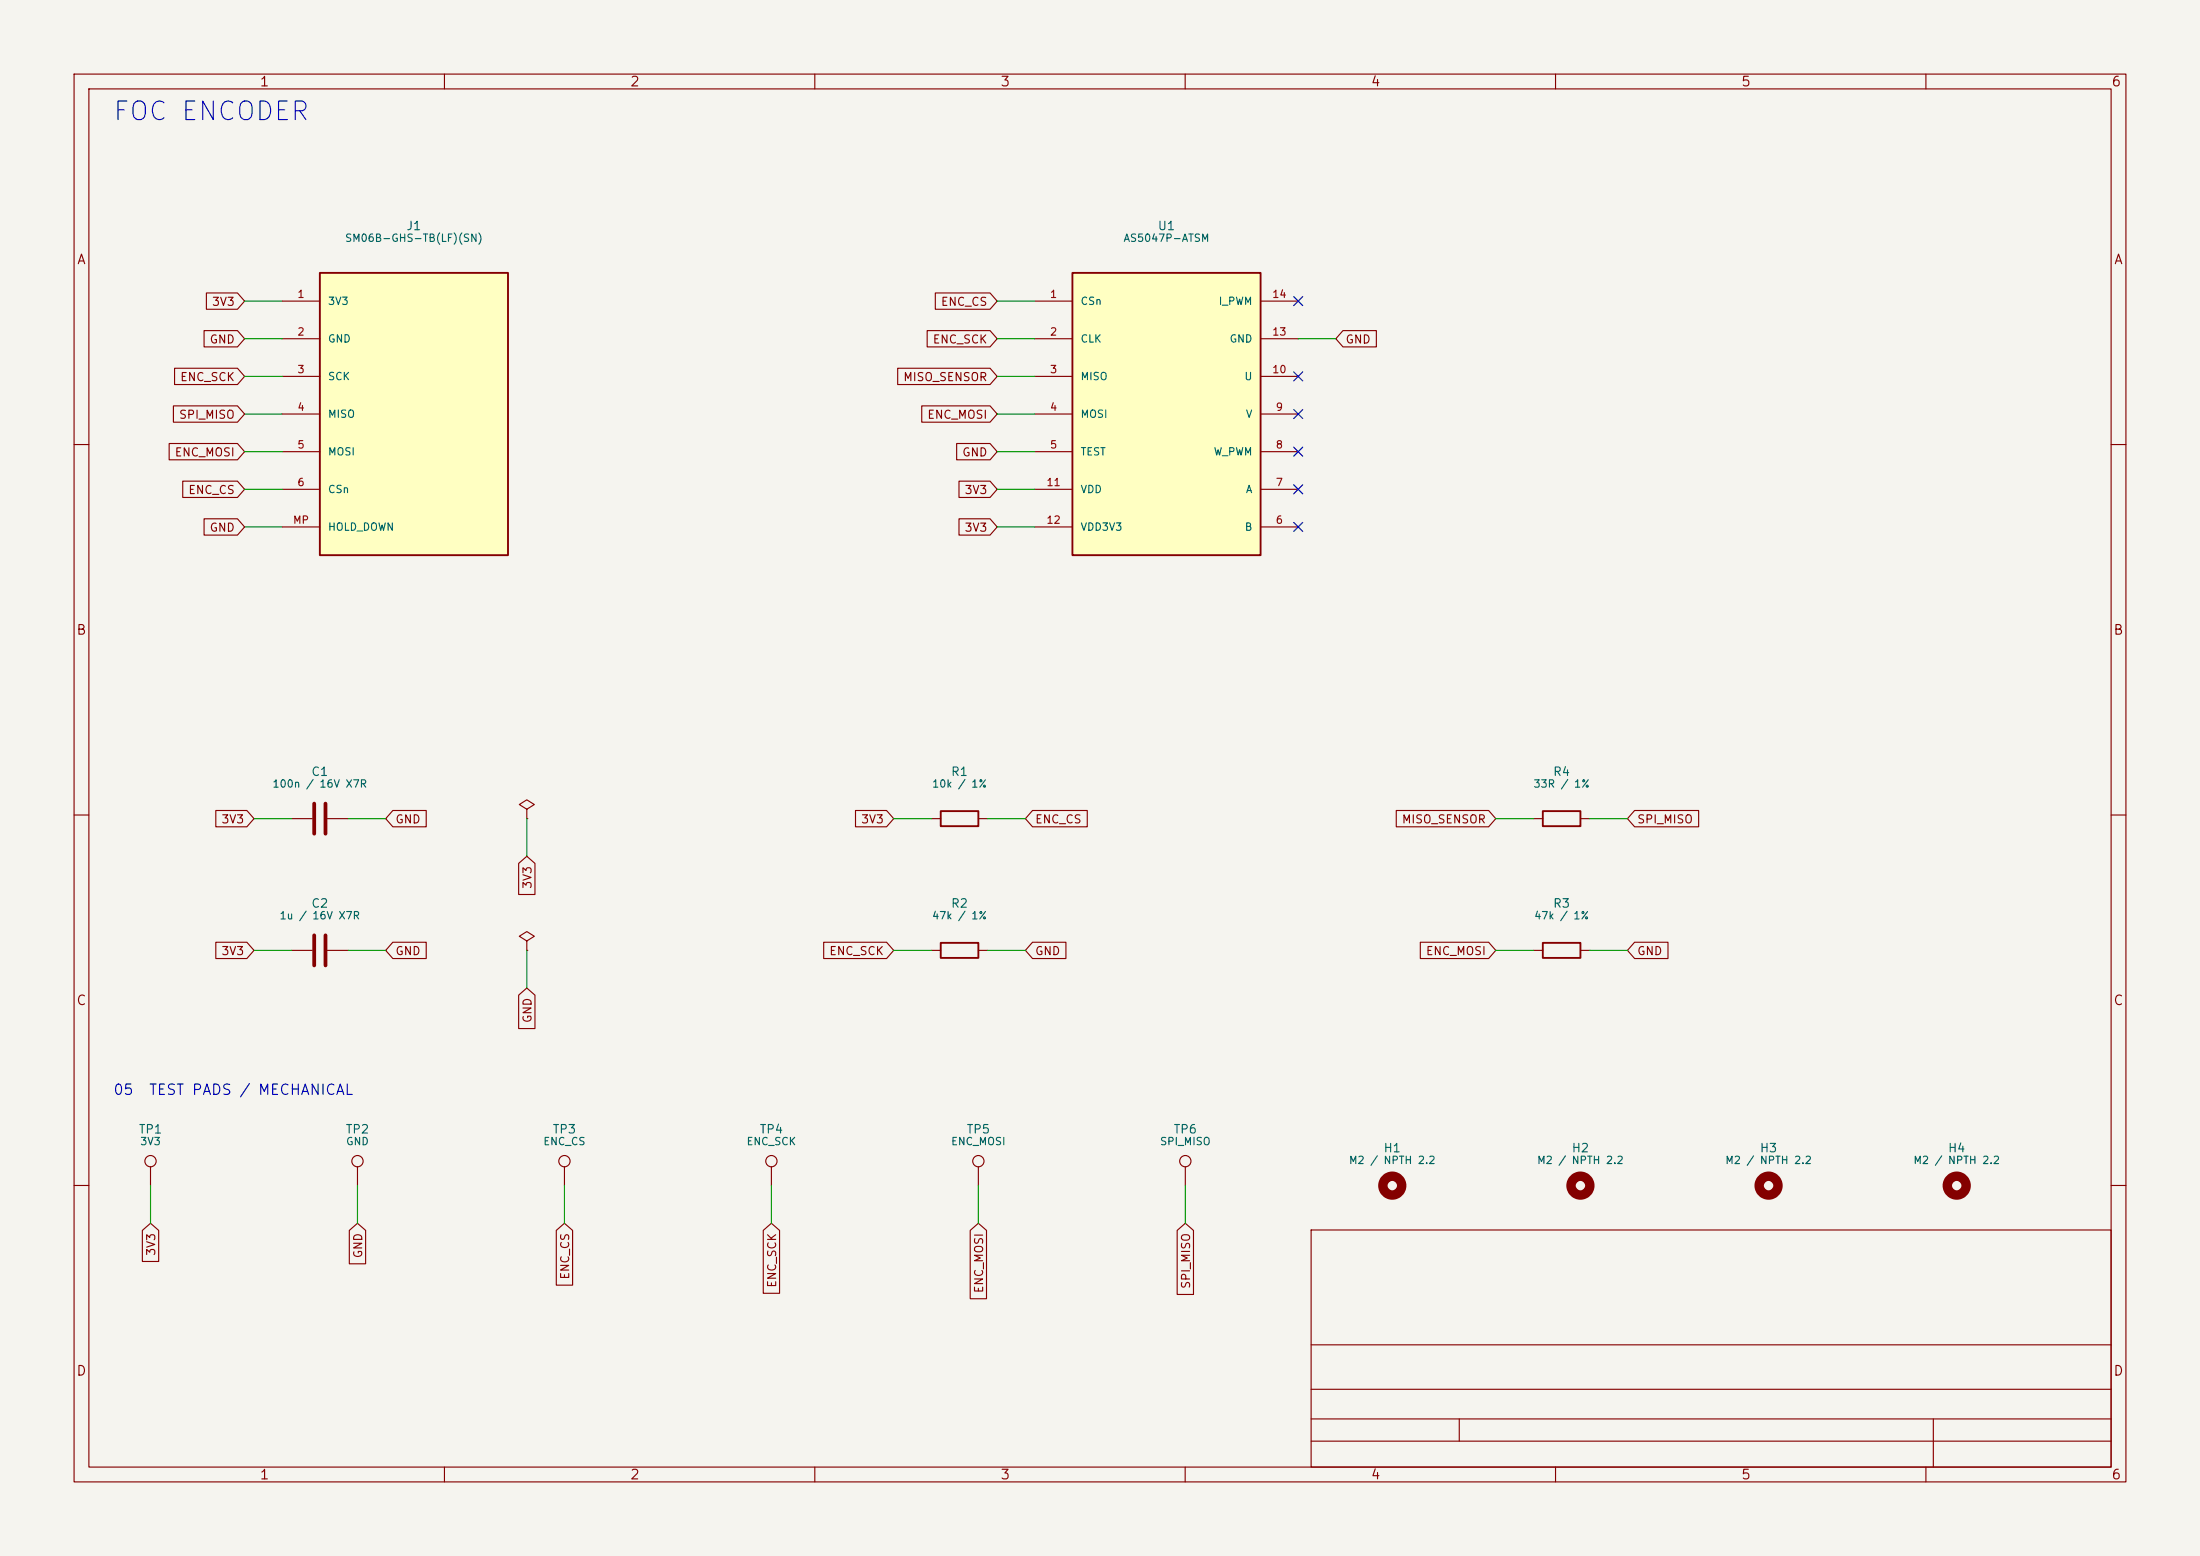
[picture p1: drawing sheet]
(kicad_sch
 (version 20260306)
 (generator "eeschema")
 (generator_version "10.0")
 (paper "A4")
 (title_block)
 (lib_symbols
  (symbol "FocEnc:AS5047P"
   (pin_names
    (offset 1.016)) (exclude_from_sim no) (in_bom yes) (on_board yes)
   (in_pos_files yes)
   (duplicate_pin_numbers_are_jumpers no)
   (property "Reference" "U" (at 0 0 0) (show_name no) (do_not_autoplace no) (effects (font (size 1 1))))
   (property "Value" "AS5047P" (at 0 0 0) (show_name no) (do_not_autoplace no) (effects (font (size 1 1))))
   (property "Footprint" "Package_SO:TSSOP-14_4.4x5mm_P0.65mm" (at 0 0 0) (show_name no) (do_not_autoplace no) (hide yes) (effects (font (size 1 1))))
   (property "Datasheet" "https://www.mouser.com/datasheet/2/588/AS5047P_DS000324_3_00-1843440.pdf" (at 0 0 0) (show_name no) (do_not_autoplace no) (hide yes) (effects (font (size 1 1))))
   (property "Description" "" (at 0 0 0) (show_name no) (do_not_autoplace no) (hide yes) (effects (font (size 1.27 1.27))))
   (symbol "AS5047P_0_1"
    (rectangle (start -12.7 16.51) (end 12.7 -21.59) (stroke (width 0.254) (type default)) (fill (type background))))
   (symbol "AS5047P_1_1"
    (pin input line (at -17.78 12.7 0) (length 5.08) (name "CSn" (effects (font (size 1 1)))) (number "1" (effects (font (size 1 1)))))
    (pin input line (at -17.78 7.62 0) (length 5.08) (name "CLK" (effects (font (size 1 1)))) (number "2" (effects (font (size 1 1)))))
    (pin tri_state line (at -17.78 2.54 0) (length 5.08) (name "MISO" (effects (font (size 1 1)))) (number "3" (effects (font (size 1 1)))))
    (pin input line (at -17.78 -2.54 0) (length 5.08) (name "MOSI" (effects (font (size 1 1)))) (number "4" (effects (font (size 1 1)))))
    (pin passive line (at -17.78 -7.62 0) (length 5.08) (name "TEST" (effects (font (size 1 1)))) (number "5" (effects (font (size 1 1)))))
    (pin output line (at 17.78 -17.78 180) (length 5.08) (name "B" (effects (font (size 1 1)))) (number "6" (effects (font (size 1 1)))))
    (pin output line (at 17.78 -12.7 180) (length 5.08) (name "A" (effects (font (size 1 1)))) (number "7" (effects (font (size 1 1)))))
    (pin output line (at 17.78 -7.62 180) (length 5.08) (name "W_PWM" (effects (font (size 1 1)))) (number "8" (effects (font (size 1 1)))))
    (pin output line (at 17.78 -2.54 180) (length 5.08) (name "V" (effects (font (size 1 1)))) (number "9" (effects (font (size 1 1)))))
    (pin output line (at 17.78 2.54 180) (length 5.08) (name "U" (effects (font (size 1 1)))) (number "10" (effects (font (size 1 1)))))
    (pin power_in line (at -17.78 -12.7 0) (length 5.08) (name "VDD" (effects (font (size 1 1)))) (number "11" (effects (font (size 1 1)))))
    (pin power_in line (at -17.78 -17.78 0) (length 5.08) (name "VDD3V3" (effects (font (size 1 1)))) (number "12" (effects (font (size 1 1)))))
    (pin power_in line (at 17.78 7.62 180) (length 5.08) (name "GND" (effects (font (size 1 1)))) (number "13" (effects (font (size 1 1)))))
    (pin output line (at 17.78 12.7 180) (length 5.08) (name "I_PWM" (effects (font (size 1 1)))) (number "14" (effects (font (size 1 1))))))
   (embedded_fonts no))
  (symbol "FocEnc:C"
   (pin_numbers (hide yes))
   (pin_names
    (offset 0.254)) (exclude_from_sim no) (in_bom yes) (on_board yes)
   (in_pos_files yes)
   (duplicate_pin_numbers_are_jumpers no)
   (property "Reference" "C" (at 0.635 2.54 0) (show_name no) (do_not_autoplace no) (effects (font (size 1.27 1.27)) (justify left)))
   (property "Value" "C" (at 0.635 -2.54 0) (show_name no) (do_not_autoplace no) (effects (font (size 1.27 1.27)) (justify left)))
   (property "Footprint" "" (at 0.9652 -3.81 0) (show_name no) (do_not_autoplace no) (hide yes) (effects (font (size 1.27 1.27))))
   (property "Datasheet" "" (at 0 0 0) (show_name no) (do_not_autoplace no) (hide yes) (effects (font (size 1.27 1.27))))
   (property "Description" "Unpolarized capacitor" (at 0 0 0) (show_name no) (do_not_autoplace no) (hide yes) (effects (font (size 1.27 1.27))))
   (symbol "C_0_1"
    (polyline (pts (xy -2.032 0.762) (xy 2.032 0.762)) (stroke (width 0.508) (type default)) (fill (type none)))
    (polyline (pts (xy -2.032 -0.762) (xy 2.032 -0.762)) (stroke (width 0.508) (type default)) (fill (type none))))
   (symbol "C_1_1"
    (pin passive line (at 0 3.81 270) (length 2.794) (name "" (effects (font (size 1.27 1.27)))) (number "1" (effects (font (size 1.27 1.27)))))
    (pin passive line (at 0 -3.81 90) (length 2.794) (name "" (effects (font (size 1.27 1.27)))) (number "2" (effects (font (size 1.27 1.27))))))
   (embedded_fonts no))
  (symbol "FocEnc:JST_GH_06"
   (pin_names
    (offset 1.016)) (exclude_from_sim no) (in_bom yes) (on_board yes)
   (in_pos_files yes)
   (duplicate_pin_numbers_are_jumpers no)
   (property "Reference" "J" (at 0 0 0) (show_name no) (do_not_autoplace no) (effects (font (size 1 1))))
   (property "Value" "JST_GH_06" (at 0 0 0) (show_name no) (do_not_autoplace no) (effects (font (size 1 1))))
   (property "Footprint" "Connector_JST:JST_GH_SM06B-GHS-TB_1x06-1MP_P1.25mm_Horizontal" (at 0 0 0) (show_name no) (do_not_autoplace no) (hide yes) (effects (font (size 1 1))))
   (property "Datasheet" "https://www.jst-mfg.com/product/pdf/eng/eGH.pdf" (at 0 0 0) (show_name no) (do_not_autoplace no) (hide yes) (effects (font (size 1 1))))
   (property "Description" "" (at 0 0 0) (show_name no) (do_not_autoplace no) (hide yes) (effects (font (size 1.27 1.27))))
   (symbol "JST_GH_06_0_1"
    (rectangle (start -12.7 16.51) (end 12.7 -21.59) (stroke (width 0.254) (type default)) (fill (type background))))
   (symbol "JST_GH_06_1_1"
    (pin passive line (at -17.78 12.7 0) (length 5.08) (name "3V3" (effects (font (size 1 1)))) (number "1" (effects (font (size 1 1)))))
    (pin passive line (at -17.78 7.62 0) (length 5.08) (name "GND" (effects (font (size 1 1)))) (number "2" (effects (font (size 1 1)))))
    (pin passive line (at -17.78 2.54 0) (length 5.08) (name "SCK" (effects (font (size 1 1)))) (number "3" (effects (font (size 1 1)))))
    (pin passive line (at -17.78 -2.54 0) (length 5.08) (name "MISO" (effects (font (size 1 1)))) (number "4" (effects (font (size 1 1)))))
    (pin passive line (at -17.78 -7.62 0) (length 5.08) (name "MOSI" (effects (font (size 1 1)))) (number "5" (effects (font (size 1 1)))))
    (pin passive line (at -17.78 -12.7 0) (length 5.08) (name "CSn" (effects (font (size 1 1)))) (number "6" (effects (font (size 1 1)))))
    (pin passive line (at -17.78 -17.78 0) (length 5.08) (name "HOLD_DOWN" (effects (font (size 1 1)))) (number "MP" (effects (font (size 1 1))))))
   (embedded_fonts no))
  (symbol "FocEnc:MountingHole"
   (pin_names
    (offset 1.016)) (exclude_from_sim no) (in_bom no) (on_board yes)
   (in_pos_files yes)
   (duplicate_pin_numbers_are_jumpers no)
   (property "Reference" "H" (at 0 5.08 0) (show_name no) (do_not_autoplace no) (effects (font (size 1.27 1.27))))
   (property "Value" "MountingHole" (at 0 3.175 0) (show_name no) (do_not_autoplace no) (effects (font (size 1.27 1.27))))
   (property "Footprint" "" (at 0 0 0) (show_name no) (do_not_autoplace no) (hide yes) (effects (font (size 1.27 1.27))))
   (property "Datasheet" "" (at 0 0 0) (show_name no) (do_not_autoplace no) (hide yes) (effects (font (size 1.27 1.27))))
   (property "Description" "Mounting Hole without connection" (at 0 0 0) (show_name no) (do_not_autoplace no) (hide yes) (effects (font (size 1.27 1.27))))
   (symbol "MountingHole_0_1"
    (circle (center 0 0) (radius 1.27) (stroke (width 1.27) (type default)) (fill (type none))))
   (embedded_fonts no))
  (symbol "FocEnc:PWR_FLAG"
   (power global)
   (pin_numbers (hide yes))
   (pin_names
    (offset 0) (hide yes)) (exclude_from_sim no) (in_bom yes) (on_board yes)
   (in_pos_files yes)
   (duplicate_pin_numbers_are_jumpers no)
   (property "Reference" "#FLG" (at 0 1.905 0) (show_name no) (do_not_autoplace no) (hide yes) (effects (font (size 1.27 1.27))))
   (property "Value" "PWR_FLAG" (at 0 3.81 0) (show_name no) (do_not_autoplace no) (effects (font (size 1.27 1.27))))
   (property "Footprint" "" (at 0 0 0) (show_name no) (do_not_autoplace no) (hide yes) (effects (font (size 1.27 1.27))))
   (property "Datasheet" "" (at 0 0 0) (show_name no) (do_not_autoplace no) (hide yes) (effects (font (size 1.27 1.27))))
   (property "Description" "Special symbol for telling ERC where power comes from" (at 0 0 0) (show_name no) (do_not_autoplace no) (hide yes) (effects (font (size 1.27 1.27))))
   (symbol "PWR_FLAG_0_0"
    (pin power_out line (at 0 0 90) (length 0) (name "" (effects (font (size 1.27 1.27)))) (number "1" (effects (font (size 1.27 1.27))))))
   (symbol "PWR_FLAG_0_1"
    (polyline (pts (xy 0 0) (xy 0 1.27) (xy -1.016 1.905) (xy 0 2.54) (xy 1.016 1.905) (xy 0 1.27)) (stroke (width 0) (type default)) (fill (type none))))
   (embedded_fonts no))
  (symbol "FocEnc:R"
   (pin_numbers (hide yes))
   (pin_names
    (offset 0)) (exclude_from_sim no) (in_bom yes) (on_board yes)
   (in_pos_files yes)
   (duplicate_pin_numbers_are_jumpers no)
   (property "Reference" "R" (at 2.032 0 90) (show_name no) (do_not_autoplace no) (effects (font (size 1.27 1.27))))
   (property "Value" "R" (at 0 0 90) (show_name no) (do_not_autoplace no) (effects (font (size 1.27 1.27))))
   (property "Footprint" "" (at -1.778 0 90) (show_name no) (do_not_autoplace no) (hide yes) (effects (font (size 1.27 1.27))))
   (property "Datasheet" "" (at 0 0 0) (show_name no) (do_not_autoplace no) (hide yes) (effects (font (size 1.27 1.27))))
   (property "Description" "Resistor" (at 0 0 0) (show_name no) (do_not_autoplace no) (hide yes) (effects (font (size 1.27 1.27))))
   (symbol "R_0_1"
    (rectangle (start -1.016 -2.54) (end 1.016 2.54) (stroke (width 0.254) (type default)) (fill (type none))))
   (symbol "R_1_1"
    (pin passive line (at 0 3.81 270) (length 1.27) (name "" (effects (font (size 1.27 1.27)))) (number "1" (effects (font (size 1.27 1.27)))))
    (pin passive line (at 0 -3.81 90) (length 1.27) (name "" (effects (font (size 1.27 1.27)))) (number "2" (effects (font (size 1.27 1.27))))))
   (embedded_fonts no))
  (symbol "FocEnc:TestPoint"
   (pin_numbers (hide yes))
   (pin_names
    (offset 0.762) (hide yes)) (exclude_from_sim no) (in_bom yes) (on_board yes)
   (in_pos_files yes)
   (duplicate_pin_numbers_are_jumpers no)
   (property "Reference" "TP" (at 0 6.858 0) (show_name no) (do_not_autoplace no) (effects (font (size 1.27 1.27))))
   (property "Value" "TestPoint" (at 0 5.08 0) (show_name no) (do_not_autoplace no) (effects (font (size 1.27 1.27))))
   (property "Footprint" "" (at 5.08 0 0) (show_name no) (do_not_autoplace no) (hide yes) (effects (font (size 1.27 1.27))))
   (property "Datasheet" "" (at 5.08 0 0) (show_name no) (do_not_autoplace no) (hide yes) (effects (font (size 1.27 1.27))))
   (property "Description" "test point" (at 0 0 0) (show_name no) (do_not_autoplace no) (hide yes) (effects (font (size 1.27 1.27))))
   (symbol "TestPoint_0_1"
    (circle (center 0 3.302) (radius 0.762) (stroke (width 0) (type default)) (fill (type none))))
   (symbol "TestPoint_1_1"
    (pin passive line (at 0 0 90) (length 2.54) (name "1" (effects (font (size 1.27 1.27)))) (number "1" (effects (font (size 1.27 1.27))))))
   (embedded_fonts no)))
 (text "05  TEST PADS / MECHANICAL"
  (exclude_from_sim no)
  (at 15.24 147.32 0)
  (effects (font (size 1.4 1.4)) (justify left)))
 (text "FOC ENCODER"
  (exclude_from_sim no)
  (at 15.24 15.24 0)
  (effects (font (size 2.5 2.5)) (justify left)))
 (no_connect
  (at 175.26 60.96))
 (no_connect
  (at 175.26 71.12))
 (no_connect
  (at 175.26 55.88))
 (no_connect
  (at 175.26 50.8))
 (no_connect
  (at 175.26 40.64))
 (no_connect
  (at 175.26 66.04))
 (wire
  (pts (xy 46.99 110.49) (xy 52.07 110.49))
  (stroke (width 0) (type default)))
 (wire
  (pts (xy 39.37 110.49) (xy 34.29 110.49))
  (stroke (width 0) (type default)))
 (wire
  (pts (xy 38.1 55.88) (xy 33.02 55.88))
  (stroke (width 0) (type default)))
 (wire
  (pts (xy 76.2 160.02) (xy 76.2 165.1))
  (stroke (width 0) (type default)))
 (wire
  (pts (xy 139.7 60.96) (xy 134.62 60.96))
  (stroke (width 0) (type default)))
 (wire
  (pts (xy 48.26 160.02) (xy 48.26 165.1))
  (stroke (width 0) (type default)))
 (wire
  (pts (xy 139.7 40.64) (xy 134.62 40.64))
  (stroke (width 0) (type default)))
 (wire
  (pts (xy 139.7 45.72) (xy 134.62 45.72))
  (stroke (width 0) (type default)))
 (wire
  (pts (xy 133.35 110.49) (xy 138.43 110.49))
  (stroke (width 0) (type default)))
 (wire
  (pts (xy 214.63 128.27) (xy 219.71 128.27))
  (stroke (width 0) (type default)))
 (wire
  (pts (xy 38.1 71.12) (xy 33.02 71.12))
  (stroke (width 0) (type default)))
 (wire
  (pts (xy 39.37 128.27) (xy 34.29 128.27))
  (stroke (width 0) (type default)))
 (wire
  (pts (xy 71.12 110.49) (xy 71.12 115.57))
  (stroke (width 0) (type default)))
 (wire
  (pts (xy 175.26 45.72) (xy 180.34 45.72))
  (stroke (width 0) (type default)))
 (wire
  (pts (xy 38.1 60.96) (xy 33.02 60.96))
  (stroke (width 0) (type default)))
 (wire
  (pts (xy 207.01 110.49) (xy 201.93 110.49))
  (stroke (width 0) (type default)))
 (wire
  (pts (xy 160.02 160.02) (xy 160.02 165.1))
  (stroke (width 0) (type default)))
 (wire
  (pts (xy 125.73 128.27) (xy 120.65 128.27))
  (stroke (width 0) (type default)))
 (wire
  (pts (xy 207.01 128.27) (xy 201.93 128.27))
  (stroke (width 0) (type default)))
 (wire
  (pts (xy 71.12 128.27) (xy 71.12 133.35))
  (stroke (width 0) (type default)))
 (wire
  (pts (xy 139.7 50.8) (xy 134.62 50.8))
  (stroke (width 0) (type default)))
 (wire
  (pts (xy 139.7 66.04) (xy 134.62 66.04))
  (stroke (width 0) (type default)))
 (wire
  (pts (xy 38.1 50.8) (xy 33.02 50.8))
  (stroke (width 0) (type default)))
 (wire
  (pts (xy 214.63 110.49) (xy 219.71 110.49))
  (stroke (width 0) (type default)))
 (wire
  (pts (xy 38.1 66.04) (xy 33.02 66.04))
  (stroke (width 0) (type default)))
 (wire
  (pts (xy 20.32 160.02) (xy 20.32 165.1))
  (stroke (width 0) (type default)))
 (wire
  (pts (xy 139.7 55.88) (xy 134.62 55.88))
  (stroke (width 0) (type default)))
 (wire
  (pts (xy 132.08 160.02) (xy 132.08 165.1))
  (stroke (width 0) (type default)))
 (wire
  (pts (xy 133.35 128.27) (xy 138.43 128.27))
  (stroke (width 0) (type default)))
 (wire
  (pts (xy 104.14 160.02) (xy 104.14 165.1))
  (stroke (width 0) (type default)))
 (wire
  (pts (xy 139.7 71.12) (xy 134.62 71.12))
  (stroke (width 0) (type default)))
 (wire
  (pts (xy 125.73 110.49) (xy 120.65 110.49))
  (stroke (width 0) (type default)))
 (wire
  (pts (xy 38.1 40.64) (xy 33.02 40.64))
  (stroke (width 0) (type default)))
 (wire
  (pts (xy 38.1 45.72) (xy 33.02 45.72))
  (stroke (width 0) (type default)))
 (wire
  (pts (xy 46.99 128.27) (xy 52.07 128.27))
  (stroke (width 0) (type default)))
 (global_label "GND"
  (shape input)
  (at 33.02 45.72 180)
  (effects (font (size 1.1 1.1)) (justify right))
  (property "Intersheetrefs" "${INTERSHEET_REFS}" (at 33.02 45.72 0) (hide yes) (show_name no) (do_not_autoplace no) (effects (font (size 1 1)))))
 (global_label "ENC_SCK"
  (shape input)
  (at 120.65 128.27 180)
  (effects (font (size 1.1 1.1)) (justify right))
  (property "Intersheetrefs" "${INTERSHEET_REFS}" (at 120.65 128.27 0) (hide yes) (show_name no) (do_not_autoplace no) (effects (font (size 1 1)))))
 (global_label "MISO_SENSOR"
  (shape input)
  (at 134.62 50.8 180)
  (effects (font (size 1.1 1.1)) (justify right))
  (property "Intersheetrefs" "${INTERSHEET_REFS}" (at 134.62 50.8 0) (hide yes) (show_name no) (do_not_autoplace no) (effects (font (size 1 1)))))
 (global_label "ENC_MOSI"
  (shape input)
  (at 134.62 55.88 180)
  (effects (font (size 1.1 1.1)) (justify right))
  (property "Intersheetrefs" "${INTERSHEET_REFS}" (at 134.62 55.88 0) (hide yes) (show_name no) (do_not_autoplace no) (effects (font (size 1 1)))))
 (global_label "GND"
  (shape input)
  (at 52.07 110.49 0)
  (effects (font (size 1.1 1.1)) (justify left))
  (property "Intersheetrefs" "${INTERSHEET_REFS}" (at 52.07 110.49 0) (hide yes) (show_name no) (do_not_autoplace no) (effects (font (size 1 1)))))
 (global_label "GND"
  (shape input)
  (at 138.43 128.27 0)
  (effects (font (size 1.1 1.1)) (justify left))
  (property "Intersheetrefs" "${INTERSHEET_REFS}" (at 138.43 128.27 0) (hide yes) (show_name no) (do_not_autoplace no) (effects (font (size 1 1)))))
 (global_label "ENC_MOSI"
  (shape input)
  (at 33.02 60.96 180)
  (effects (font (size 1.1 1.1)) (justify right))
  (property "Intersheetrefs" "${INTERSHEET_REFS}" (at 33.02 60.96 0) (hide yes) (show_name no) (do_not_autoplace no) (effects (font (size 1 1)))))
 (global_label "ENC_SCK"
  (shape input)
  (at 33.02 50.8 180)
  (effects (font (size 1.1 1.1)) (justify right))
  (property "Intersheetrefs" "${INTERSHEET_REFS}" (at 33.02 50.8 0) (hide yes) (show_name no) (do_not_autoplace no) (effects (font (size 1 1)))))
 (global_label "ENC_MOSI"
  (shape input)
  (at 132.08 165.1 270)
  (effects (font (size 1.1 1.1)) (justify right))
  (property "Intersheetrefs" "${INTERSHEET_REFS}" (at 132.08 165.1 0) (hide yes) (show_name no) (do_not_autoplace no) (effects (font (size 1 1)))))
 (global_label "ENC_CS"
  (shape input)
  (at 33.02 66.04 180)
  (effects (font (size 1.1 1.1)) (justify right))
  (property "Intersheetrefs" "${INTERSHEET_REFS}" (at 33.02 66.04 0) (hide yes) (show_name no) (do_not_autoplace no) (effects (font (size 1 1)))))
 (global_label "GND"
  (shape input)
  (at 180.34 45.72 0)
  (effects (font (size 1.1 1.1)) (justify left))
  (property "Intersheetrefs" "${INTERSHEET_REFS}" (at 180.34 45.72 0) (hide yes) (show_name no) (do_not_autoplace no) (effects (font (size 1 1)))))
 (global_label "3V3"
  (shape input)
  (at 34.29 110.49 180)
  (effects (font (size 1.1 1.1)) (justify right))
  (property "Intersheetrefs" "${INTERSHEET_REFS}" (at 34.29 110.49 0) (hide yes) (show_name no) (do_not_autoplace no) (effects (font (size 1 1)))))
 (global_label "3V3"
  (shape input)
  (at 33.02 40.64 180)
  (effects (font (size 1.1 1.1)) (justify right))
  (property "Intersheetrefs" "${INTERSHEET_REFS}" (at 33.02 40.64 0) (hide yes) (show_name no) (do_not_autoplace no) (effects (font (size 1 1)))))
 (global_label "ENC_SCK"
  (shape input)
  (at 104.14 165.1 270)
  (effects (font (size 1.1 1.1)) (justify right))
  (property "Intersheetrefs" "${INTERSHEET_REFS}" (at 104.14 165.1 0) (hide yes) (show_name no) (do_not_autoplace no) (effects (font (size 1 1)))))
 (global_label "ENC_CS"
  (shape input)
  (at 76.2 165.1 270)
  (effects (font (size 1.1 1.1)) (justify right))
  (property "Intersheetrefs" "${INTERSHEET_REFS}" (at 76.2 165.1 0) (hide yes) (show_name no) (do_not_autoplace no) (effects (font (size 1 1)))))
 (global_label "3V3"
  (shape input)
  (at 20.32 165.1 270)
  (effects (font (size 1.1 1.1)) (justify right))
  (property "Intersheetrefs" "${INTERSHEET_REFS}" (at 20.32 165.1 0) (hide yes) (show_name no) (do_not_autoplace no) (effects (font (size 1 1)))))
 (global_label "GND"
  (shape input)
  (at 219.71 128.27 0)
  (effects (font (size 1.1 1.1)) (justify left))
  (property "Intersheetrefs" "${INTERSHEET_REFS}" (at 219.71 128.27 0) (hide yes) (show_name no) (do_not_autoplace no) (effects (font (size 1 1)))))
 (global_label "ENC_CS"
  (shape input)
  (at 138.43 110.49 0)
  (effects (font (size 1.1 1.1)) (justify left))
  (property "Intersheetrefs" "${INTERSHEET_REFS}" (at 138.43 110.49 0) (hide yes) (show_name no) (do_not_autoplace no) (effects (font (size 1 1)))))
 (global_label "GND"
  (shape input)
  (at 48.26 165.1 270)
  (effects (font (size 1.1 1.1)) (justify right))
  (property "Intersheetrefs" "${INTERSHEET_REFS}" (at 48.26 165.1 0) (hide yes) (show_name no) (do_not_autoplace no) (effects (font (size 1 1)))))
 (global_label "SPI_MISO"
  (shape input)
  (at 160.02 165.1 270)
  (effects (font (size 1.1 1.1)) (justify right))
  (property "Intersheetrefs" "${INTERSHEET_REFS}" (at 160.02 165.1 0) (hide yes) (show_name no) (do_not_autoplace no) (effects (font (size 1 1)))))
 (global_label "3V3"
  (shape input)
  (at 34.29 128.27 180)
  (effects (font (size 1.1 1.1)) (justify right))
  (property "Intersheetrefs" "${INTERSHEET_REFS}" (at 34.29 128.27 0) (hide yes) (show_name no) (do_not_autoplace no) (effects (font (size 1 1)))))
 (global_label "3V3"
  (shape input)
  (at 71.12 115.57 270)
  (effects (font (size 1.1 1.1)) (justify right))
  (property "Intersheetrefs" "${INTERSHEET_REFS}" (at 71.12 115.57 0) (hide yes) (show_name no) (do_not_autoplace no) (effects (font (size 1 1)))))
 (global_label "GND"
  (shape input)
  (at 71.12 133.35 270)
  (effects (font (size 1.1 1.1)) (justify right))
  (property "Intersheetrefs" "${INTERSHEET_REFS}" (at 71.12 133.35 0) (hide yes) (show_name no) (do_not_autoplace no) (effects (font (size 1 1)))))
 (global_label "SPI_MISO"
  (shape input)
  (at 33.02 55.88 180)
  (effects (font (size 1.1 1.1)) (justify right))
  (property "Intersheetrefs" "${INTERSHEET_REFS}" (at 33.02 55.88 0) (hide yes) (show_name no) (do_not_autoplace no) (effects (font (size 1 1)))))
 (global_label "ENC_MOSI"
  (shape input)
  (at 201.93 128.27 180)
  (effects (font (size 1.1 1.1)) (justify right))
  (property "Intersheetrefs" "${INTERSHEET_REFS}" (at 201.93 128.27 0) (hide yes) (show_name no) (do_not_autoplace no) (effects (font (size 1 1)))))
 (global_label "3V3"
  (shape input)
  (at 120.65 110.49 180)
  (effects (font (size 1.1 1.1)) (justify right))
  (property "Intersheetrefs" "${INTERSHEET_REFS}" (at 120.65 110.49 0) (hide yes) (show_name no) (do_not_autoplace no) (effects (font (size 1 1)))))
 (global_label "ENC_SCK"
  (shape input)
  (at 134.62 45.72 180)
  (effects (font (size 1.1 1.1)) (justify right))
  (property "Intersheetrefs" "${INTERSHEET_REFS}" (at 134.62 45.72 0) (hide yes) (show_name no) (do_not_autoplace no) (effects (font (size 1 1)))))
 (global_label "GND"
  (shape input)
  (at 33.02 71.12 180)
  (effects (font (size 1.1 1.1)) (justify right))
  (property "Intersheetrefs" "${INTERSHEET_REFS}" (at 33.02 71.12 0) (hide yes) (show_name no) (do_not_autoplace no) (effects (font (size 1 1)))))
 (global_label "GND"
  (shape input)
  (at 134.62 60.96 180)
  (effects (font (size 1.1 1.1)) (justify right))
  (property "Intersheetrefs" "${INTERSHEET_REFS}" (at 134.62 60.96 0) (hide yes) (show_name no) (do_not_autoplace no) (effects (font (size 1 1)))))
 (global_label "SPI_MISO"
  (shape input)
  (at 219.71 110.49 0)
  (effects (font (size 1.1 1.1)) (justify left))
  (property "Intersheetrefs" "${INTERSHEET_REFS}" (at 219.71 110.49 0) (hide yes) (show_name no) (do_not_autoplace no) (effects (font (size 1 1)))))
 (global_label "GND"
  (shape input)
  (at 52.07 128.27 0)
  (effects (font (size 1.1 1.1)) (justify left))
  (property "Intersheetrefs" "${INTERSHEET_REFS}" (at 52.07 128.27 0) (hide yes) (show_name no) (do_not_autoplace no) (effects (font (size 1 1)))))
 (global_label "MISO_SENSOR"
  (shape input)
  (at 201.93 110.49 180)
  (effects (font (size 1.1 1.1)) (justify right))
  (property "Intersheetrefs" "${INTERSHEET_REFS}" (at 201.93 110.49 0) (hide yes) (show_name no) (do_not_autoplace no) (effects (font (size 1 1)))))
 (global_label "ENC_CS"
  (shape input)
  (at 134.62 40.64 180)
  (effects (font (size 1.1 1.1)) (justify right))
  (property "Intersheetrefs" "${INTERSHEET_REFS}" (at 134.62 40.64 0) (hide yes) (show_name no) (do_not_autoplace no) (effects (font (size 1 1)))))
 (global_label "3V3"
  (shape input)
  (at 134.62 71.12 180)
  (effects (font (size 1.1 1.1)) (justify right))
  (property "Intersheetrefs" "${INTERSHEET_REFS}" (at 134.62 71.12 0) (hide yes) (show_name no) (do_not_autoplace no) (effects (font (size 1 1)))))
 (global_label "3V3"
  (shape input)
  (at 134.62 66.04 180)
  (effects (font (size 1.1 1.1)) (justify right))
  (property "Intersheetrefs" "${INTERSHEET_REFS}" (at 134.62 66.04 0) (hide yes) (show_name no) (do_not_autoplace no) (effects (font (size 1 1)))))
 (symbol
  (lib_id "FocEnc:MountingHole")
  (at 264.16 160.02 0)
  (unit 1)
  (body_style 1)
  (exclude_from_sim no)
  (in_bom no)
  (on_board yes)
  (in_pos_files yes)
  (dnp no)
  (property "Reference" "H4" (at 264.16 154.94 0) (show_name no) (do_not_autoplace no) (effects (font (size 1.15 1.15))))
  (property "Value" "M2 / NPTH 2.2" (at 264.16 156.59 0) (show_name no) (do_not_autoplace no) (effects (font (size 1 1))))
  (property "Footprint" "MountingHole:MountingHole_2.2mm_M2" (at 264.16 160.02 0) (hide yes) (show_name no) (do_not_autoplace no) (effects (font (size 1 1))))
  (property "Datasheet" "" (at 264.16 160.02 0) (hide yes) (show_name no) (do_not_autoplace no) (effects (font (size 1 1))))
  (property "Description" "" (at 264.16 160.02 0) (show_name no) (do_not_autoplace no) (effects (font (size 1.27 1.27))))
  (property "MPN" "" (at 264.16 160.02 0) (hide yes) (show_name no) (do_not_autoplace no) (effects (font (size 1 1))))
  (property "Design_Note" "" (at 264.16 160.02 0) (hide yes) (show_name no) (do_not_autoplace no) (effects (font (size 1 1)))))
 (symbol
  (lib_id "FocEnc:PWR_FLAG")
  (at 71.12 128.27 0)
  (unit 1)
  (body_style 1)
  (exclude_from_sim no)
  (in_bom no)
  (on_board no)
  (in_pos_files yes)
  (dnp no)
  (property "Reference" "#FLG02" (at 71.12 121.92 0) (hide yes) (show_name no) (do_not_autoplace no) (effects (font (size 1.15 1.15))))
  (property "Value" "PWR_FLAG" (at 71.12 123.57 0) (hide yes) (show_name no) (do_not_autoplace no) (effects (font (size 1 1))))
  (property "Footprint" "" (at 71.12 128.27 0) (hide yes) (show_name no) (do_not_autoplace no) (effects (font (size 1 1))))
  (property "Datasheet" "" (at 71.12 128.27 0) (hide yes) (show_name no) (do_not_autoplace no) (effects (font (size 1 1))))
  (property "Description" "" (at 71.12 128.27 0) (show_name no) (do_not_autoplace no) (effects (font (size 1.27 1.27))))
  (property "MPN" "" (at 71.12 128.27 0) (hide yes) (show_name no) (do_not_autoplace no) (effects (font (size 1 1))))
  (property "Design_Note" "" (at 71.12 128.27 0) (hide yes) (show_name no) (do_not_autoplace no) (effects (font (size 1 1))))
  (pin "1"))
 (symbol
  (lib_id "FocEnc:MountingHole")
  (at 187.96 160.02 0)
  (unit 1)
  (body_style 1)
  (exclude_from_sim no)
  (in_bom no)
  (on_board yes)
  (in_pos_files yes)
  (dnp no)
  (property "Reference" "H1" (at 187.96 154.94 0) (show_name no) (do_not_autoplace no) (effects (font (size 1.15 1.15))))
  (property "Value" "M2 / NPTH 2.2" (at 187.96 156.59 0) (show_name no) (do_not_autoplace no) (effects (font (size 1 1))))
  (property "Footprint" "MountingHole:MountingHole_2.2mm_M2" (at 187.96 160.02 0) (hide yes) (show_name no) (do_not_autoplace no) (effects (font (size 1 1))))
  (property "Datasheet" "" (at 187.96 160.02 0) (hide yes) (show_name no) (do_not_autoplace no) (effects (font (size 1 1))))
  (property "Description" "" (at 187.96 160.02 0) (show_name no) (do_not_autoplace no) (effects (font (size 1.27 1.27))))
  (property "MPN" "" (at 187.96 160.02 0) (hide yes) (show_name no) (do_not_autoplace no) (effects (font (size 1 1))))
  (property "Design_Note" "" (at 187.96 160.02 0) (hide yes) (show_name no) (do_not_autoplace no) (effects (font (size 1 1)))))
 (symbol
  (lib_id "FocEnc:TestPoint")
  (at 48.26 160.02 0)
  (unit 1)
  (body_style 1)
  (exclude_from_sim no)
  (in_bom no)
  (on_board yes)
  (in_pos_files yes)
  (dnp no)
  (property "Reference" "TP2" (at 48.26 152.4 0) (show_name no) (do_not_autoplace no) (effects (font (size 1.15 1.15))))
  (property "Value" "GND" (at 48.26 154.05 0) (show_name no) (do_not_autoplace no) (effects (font (size 1 1))))
  (property "Footprint" "TestPoint:TestPoint_Pad_D1.0mm" (at 48.26 160.02 0) (hide yes) (show_name no) (do_not_autoplace no) (effects (font (size 1 1))))
  (property "Datasheet" "" (at 48.26 160.02 0) (hide yes) (show_name no) (do_not_autoplace no) (effects (font (size 1 1))))
  (property "Description" "" (at 48.26 160.02 0) (show_name no) (do_not_autoplace no) (effects (font (size 1.27 1.27))))
  (property "MPN" "" (at 48.26 160.02 0) (hide yes) (show_name no) (do_not_autoplace no) (effects (font (size 1 1))))
  (property "Design_Note" "" (at 48.26 160.02 0) (hide yes) (show_name no) (do_not_autoplace no) (effects (font (size 1 1))))
  (pin "1"))
 (symbol
  (lib_id "FocEnc:AS5047P")
  (at 157.48 53.34 0)
  (unit 1)
  (body_style 1)
  (exclude_from_sim no)
  (in_bom yes)
  (on_board yes)
  (in_pos_files yes)
  (dnp no)
  (property "Reference" "U1" (at 157.48 30.48 0) (show_name no) (do_not_autoplace no) (effects (font (size 1.15 1.15))))
  (property "Value" "AS5047P-ATSM" (at 157.48 32.13 0) (show_name no) (do_not_autoplace no) (effects (font (size 1 1))))
  (property "Footprint" "Package_SO:TSSOP-14_4.4x5mm_P0.65mm" (at 157.48 53.34 0) (hide yes) (show_name no) (do_not_autoplace no) (effects (font (size 1 1))))
  (property "Datasheet" "https://www.mouser.com/datasheet/2/588/AS5047P_DS000324_3_00-1843440.pdf" (at 157.48 53.34 0) (hide yes) (show_name no) (do_not_autoplace no) (effects (font (size 1 1))))
  (property "Description" "" (at 157.48 53.34 0) (show_name no) (do_not_autoplace no) (effects (font (size 1.27 1.27))))
  (property "MPN" "AS5047P-ATSM" (at 157.48 53.34 0) (hide yes) (show_name no) (do_not_autoplace no) (effects (font (size 1 1))))
  (property "Design_Note" "3.3 V ONLY: pins 11+12 tied; pin 5 to GND; center aligns with rotor axis." (at 157.48 53.34 0) (hide yes) (show_name no) (do_not_autoplace no) (effects (font (size 1 1))))
  (pin "1")
  (pin "2")
  (pin "3")
  (pin "4")
  (pin "5")
  (pin "11")
  (pin "12")
  (pin "14")
  (pin "13")
  (pin "10")
  (pin "9")
  (pin "8")
  (pin "7")
  (pin "6"))
 (symbol
  (lib_id "FocEnc:R")
  (at 129.54 128.27 90)
  (unit 1)
  (body_style 1)
  (exclude_from_sim no)
  (in_bom yes)
  (on_board yes)
  (in_pos_files yes)
  (dnp no)
  (property "Reference" "R2" (at 129.54 121.92 90) (show_name no) (do_not_autoplace no) (effects (font (size 1.15 1.15))))
  (property "Value" "47k / 1%" (at 129.54 123.57 90) (show_name no) (do_not_autoplace no) (effects (font (size 1 1))))
  (property "Footprint" "Resistor_SMD:R_0603_1608Metric" (at 129.54 128.27 0) (hide yes) (show_name no) (do_not_autoplace no) (effects (font (size 1 1))))
  (property "Datasheet" "" (at 129.54 128.27 0) (hide yes) (show_name no) (do_not_autoplace no) (effects (font (size 1 1))))
  (property "Description" "" (at 129.54 128.27 0) (show_name no) (do_not_autoplace no) (effects (font (size 1.27 1.27))))
  (property "MPN" "RC0603FR-0747KL" (at 129.54 128.27 0) (hide yes) (show_name no) (do_not_autoplace no) (effects (font (size 1 1))))
  (property "Design_Note" "Defines CLK low during MCU reset." (at 129.54 128.27 0) (hide yes) (show_name no) (do_not_autoplace no) (effects (font (size 1 1))))
  (pin "1")
  (pin "2"))
 (symbol
  (lib_id "FocEnc:MountingHole")
  (at 213.36 160.02 0)
  (unit 1)
  (body_style 1)
  (exclude_from_sim no)
  (in_bom no)
  (on_board yes)
  (in_pos_files yes)
  (dnp no)
  (property "Reference" "H2" (at 213.36 154.94 0) (show_name no) (do_not_autoplace no) (effects (font (size 1.15 1.15))))
  (property "Value" "M2 / NPTH 2.2" (at 213.36 156.59 0) (show_name no) (do_not_autoplace no) (effects (font (size 1 1))))
  (property "Footprint" "MountingHole:MountingHole_2.2mm_M2" (at 213.36 160.02 0) (hide yes) (show_name no) (do_not_autoplace no) (effects (font (size 1 1))))
  (property "Datasheet" "" (at 213.36 160.02 0) (hide yes) (show_name no) (do_not_autoplace no) (effects (font (size 1 1))))
  (property "Description" "" (at 213.36 160.02 0) (show_name no) (do_not_autoplace no) (effects (font (size 1.27 1.27))))
  (property "MPN" "" (at 213.36 160.02 0) (hide yes) (show_name no) (do_not_autoplace no) (effects (font (size 1 1))))
  (property "Design_Note" "" (at 213.36 160.02 0) (hide yes) (show_name no) (do_not_autoplace no) (effects (font (size 1 1)))))
 (symbol
  (lib_id "FocEnc:TestPoint")
  (at 132.08 160.02 0)
  (unit 1)
  (body_style 1)
  (exclude_from_sim no)
  (in_bom no)
  (on_board yes)
  (in_pos_files yes)
  (dnp no)
  (property "Reference" "TP5" (at 132.08 152.4 0) (show_name no) (do_not_autoplace no) (effects (font (size 1.15 1.15))))
  (property "Value" "ENC_MOSI" (at 132.08 154.05 0) (show_name no) (do_not_autoplace no) (effects (font (size 1 1))))
  (property "Footprint" "TestPoint:TestPoint_Pad_D1.0mm" (at 132.08 160.02 0) (hide yes) (show_name no) (do_not_autoplace no) (effects (font (size 1 1))))
  (property "Datasheet" "" (at 132.08 160.02 0) (hide yes) (show_name no) (do_not_autoplace no) (effects (font (size 1 1))))
  (property "Description" "" (at 132.08 160.02 0) (show_name no) (do_not_autoplace no) (effects (font (size 1.27 1.27))))
  (property "MPN" "" (at 132.08 160.02 0) (hide yes) (show_name no) (do_not_autoplace no) (effects (font (size 1 1))))
  (property "Design_Note" "" (at 132.08 160.02 0) (hide yes) (show_name no) (do_not_autoplace no) (effects (font (size 1 1))))
  (pin "1"))
 (symbol
  (lib_id "FocEnc:TestPoint")
  (at 160.02 160.02 0)
  (unit 1)
  (body_style 1)
  (exclude_from_sim no)
  (in_bom no)
  (on_board yes)
  (in_pos_files yes)
  (dnp no)
  (property "Reference" "TP6" (at 160.02 152.4 0) (show_name no) (do_not_autoplace no) (effects (font (size 1.15 1.15))))
  (property "Value" "SPI_MISO" (at 160.02 154.05 0) (show_name no) (do_not_autoplace no) (effects (font (size 1 1))))
  (property "Footprint" "TestPoint:TestPoint_Pad_D1.0mm" (at 160.02 160.02 0) (hide yes) (show_name no) (do_not_autoplace no) (effects (font (size 1 1))))
  (property "Datasheet" "" (at 160.02 160.02 0) (hide yes) (show_name no) (do_not_autoplace no) (effects (font (size 1 1))))
  (property "Description" "" (at 160.02 160.02 0) (show_name no) (do_not_autoplace no) (effects (font (size 1.27 1.27))))
  (property "MPN" "" (at 160.02 160.02 0) (hide yes) (show_name no) (do_not_autoplace no) (effects (font (size 1 1))))
  (property "Design_Note" "" (at 160.02 160.02 0) (hide yes) (show_name no) (do_not_autoplace no) (effects (font (size 1 1))))
  (pin "1"))
 (symbol
  (lib_id "FocEnc:C")
  (at 43.18 110.49 90)
  (unit 1)
  (body_style 1)
  (exclude_from_sim no)
  (in_bom yes)
  (on_board yes)
  (in_pos_files yes)
  (dnp no)
  (property "Reference" "C1" (at 43.18 104.14 90) (show_name no) (do_not_autoplace no) (effects (font (size 1.15 1.15))))
  (property "Value" "100n / 16V X7R" (at 43.18 105.79 90) (show_name no) (do_not_autoplace no) (effects (font (size 1 1))))
  (property "Footprint" "Capacitor_SMD:C_0603_1608Metric" (at 43.18 110.49 0) (hide yes) (show_name no) (do_not_autoplace no) (effects (font (size 1 1))))
  (property "Datasheet" "" (at 43.18 110.49 0) (hide yes) (show_name no) (do_not_autoplace no) (effects (font (size 1 1))))
  (property "Description" "" (at 43.18 110.49 0) (show_name no) (do_not_autoplace no) (effects (font (size 1.27 1.27))))
  (property "MPN" "CL10B104KB8NNNC" (at 43.18 110.49 0) (hide yes) (show_name no) (do_not_autoplace no) (effects (font (size 1 1))))
  (property "Design_Note" "100 nF, +/-10%, 0603; adjacent to U1 pins 11/12." (at 43.18 110.49 0) (hide yes) (show_name no) (do_not_autoplace no) (effects (font (size 1 1))))
  (pin "1")
  (pin "2"))
 (symbol
  (lib_id "FocEnc:R")
  (at 210.82 128.27 90)
  (unit 1)
  (body_style 1)
  (exclude_from_sim no)
  (in_bom yes)
  (on_board yes)
  (in_pos_files yes)
  (dnp no)
  (property "Reference" "R3" (at 210.82 121.92 90) (show_name no) (do_not_autoplace no) (effects (font (size 1.15 1.15))))
  (property "Value" "47k / 1%" (at 210.82 123.57 90) (show_name no) (do_not_autoplace no) (effects (font (size 1 1))))
  (property "Footprint" "Resistor_SMD:R_0603_1608Metric" (at 210.82 128.27 0) (hide yes) (show_name no) (do_not_autoplace no) (effects (font (size 1 1))))
  (property "Datasheet" "" (at 210.82 128.27 0) (hide yes) (show_name no) (do_not_autoplace no) (effects (font (size 1 1))))
  (property "Description" "" (at 210.82 128.27 0) (show_name no) (do_not_autoplace no) (effects (font (size 1.27 1.27))))
  (property "MPN" "RC0603FR-0747KL" (at 210.82 128.27 0) (hide yes) (show_name no) (do_not_autoplace no) (effects (font (size 1 1))))
  (property "Design_Note" "Defines MOSI low during MCU reset." (at 210.82 128.27 0) (hide yes) (show_name no) (do_not_autoplace no) (effects (font (size 1 1))))
  (pin "1")
  (pin "2"))
 (symbol
  (lib_id "FocEnc:MountingHole")
  (at 238.76 160.02 0)
  (unit 1)
  (body_style 1)
  (exclude_from_sim no)
  (in_bom no)
  (on_board yes)
  (in_pos_files yes)
  (dnp no)
  (property "Reference" "H3" (at 238.76 154.94 0) (show_name no) (do_not_autoplace no) (effects (font (size 1.15 1.15))))
  (property "Value" "M2 / NPTH 2.2" (at 238.76 156.59 0) (show_name no) (do_not_autoplace no) (effects (font (size 1 1))))
  (property "Footprint" "MountingHole:MountingHole_2.2mm_M2" (at 238.76 160.02 0) (hide yes) (show_name no) (do_not_autoplace no) (effects (font (size 1 1))))
  (property "Datasheet" "" (at 238.76 160.02 0) (hide yes) (show_name no) (do_not_autoplace no) (effects (font (size 1 1))))
  (property "Description" "" (at 238.76 160.02 0) (show_name no) (do_not_autoplace no) (effects (font (size 1.27 1.27))))
  (property "MPN" "" (at 238.76 160.02 0) (hide yes) (show_name no) (do_not_autoplace no) (effects (font (size 1 1))))
  (property "Design_Note" "" (at 238.76 160.02 0) (hide yes) (show_name no) (do_not_autoplace no) (effects (font (size 1 1)))))
 (symbol
  (lib_id "FocEnc:R")
  (at 129.54 110.49 90)
  (unit 1)
  (body_style 1)
  (exclude_from_sim no)
  (in_bom yes)
  (on_board yes)
  (in_pos_files yes)
  (dnp no)
  (property "Reference" "R1" (at 129.54 104.14 90) (show_name no) (do_not_autoplace no) (effects (font (size 1.15 1.15))))
  (property "Value" "10k / 1%" (at 129.54 105.79 90) (show_name no) (do_not_autoplace no) (effects (font (size 1 1))))
  (property "Footprint" "Resistor_SMD:R_0603_1608Metric" (at 129.54 110.49 0) (hide yes) (show_name no) (do_not_autoplace no) (effects (font (size 1 1))))
  (property "Datasheet" "" (at 129.54 110.49 0) (hide yes) (show_name no) (do_not_autoplace no) (effects (font (size 1 1))))
  (property "Description" "" (at 129.54 110.49 0) (show_name no) (do_not_autoplace no) (effects (font (size 1.27 1.27))))
  (property "MPN" "RC0603FR-0710KL" (at 129.54 110.49 0) (hide yes) (show_name no) (do_not_autoplace no) (effects (font (size 1 1))))
  (property "Design_Note" "Local CS pull-up; parallel to main R37 gives 5k combined." (at 129.54 110.49 0) (hide yes) (show_name no) (do_not_autoplace no) (effects (font (size 1 1))))
  (pin "1")
  (pin "2"))
 (symbol
  (lib_id "FocEnc:TestPoint")
  (at 104.14 160.02 0)
  (unit 1)
  (body_style 1)
  (exclude_from_sim no)
  (in_bom no)
  (on_board yes)
  (in_pos_files yes)
  (dnp no)
  (property "Reference" "TP4" (at 104.14 152.4 0) (show_name no) (do_not_autoplace no) (effects (font (size 1.15 1.15))))
  (property "Value" "ENC_SCK" (at 104.14 154.05 0) (show_name no) (do_not_autoplace no) (effects (font (size 1 1))))
  (property "Footprint" "TestPoint:TestPoint_Pad_D1.0mm" (at 104.14 160.02 0) (hide yes) (show_name no) (do_not_autoplace no) (effects (font (size 1 1))))
  (property "Datasheet" "" (at 104.14 160.02 0) (hide yes) (show_name no) (do_not_autoplace no) (effects (font (size 1 1))))
  (property "Description" "" (at 104.14 160.02 0) (show_name no) (do_not_autoplace no) (effects (font (size 1.27 1.27))))
  (property "MPN" "" (at 104.14 160.02 0) (hide yes) (show_name no) (do_not_autoplace no) (effects (font (size 1 1))))
  (property "Design_Note" "" (at 104.14 160.02 0) (hide yes) (show_name no) (do_not_autoplace no) (effects (font (size 1 1))))
  (pin "1"))
 (symbol
  (lib_id "FocEnc:PWR_FLAG")
  (at 71.12 110.49 0)
  (unit 1)
  (body_style 1)
  (exclude_from_sim no)
  (in_bom no)
  (on_board no)
  (in_pos_files yes)
  (dnp no)
  (property "Reference" "#FLG01" (at 71.12 104.14 0) (hide yes) (show_name no) (do_not_autoplace no) (effects (font (size 1.15 1.15))))
  (property "Value" "PWR_FLAG" (at 71.12 105.79 0) (hide yes) (show_name no) (do_not_autoplace no) (effects (font (size 1 1))))
  (property "Footprint" "" (at 71.12 110.49 0) (hide yes) (show_name no) (do_not_autoplace no) (effects (font (size 1 1))))
  (property "Datasheet" "" (at 71.12 110.49 0) (hide yes) (show_name no) (do_not_autoplace no) (effects (font (size 1 1))))
  (property "Description" "" (at 71.12 110.49 0) (show_name no) (do_not_autoplace no) (effects (font (size 1.27 1.27))))
  (property "MPN" "" (at 71.12 110.49 0) (hide yes) (show_name no) (do_not_autoplace no) (effects (font (size 1 1))))
  (property "Design_Note" "" (at 71.12 110.49 0) (hide yes) (show_name no) (do_not_autoplace no) (effects (font (size 1 1))))
  (pin "1"))
 (symbol
  (lib_id "FocEnc:JST_GH_06")
  (at 55.88 53.34 0)
  (unit 1)
  (body_style 1)
  (exclude_from_sim no)
  (in_bom yes)
  (on_board yes)
  (in_pos_files yes)
  (dnp no)
  (property "Reference" "J1" (at 55.88 30.48 0) (show_name no) (do_not_autoplace no) (effects (font (size 1.15 1.15))))
  (property "Value" "SM06B-GHS-TB(LF)(SN)" (at 55.88 32.13 0) (show_name no) (do_not_autoplace no) (effects (font (size 1 1))))
  (property "Footprint" "Connector_JST:JST_GH_SM06B-GHS-TB_1x06-1MP_P1.25mm_Horizontal" (at 55.88 53.34 0) (hide yes) (show_name no) (do_not_autoplace no) (effects (font (size 1 1))))
  (property "Datasheet" "https://www.jst-mfg.com/product/pdf/eng/eGH.pdf" (at 55.88 53.34 0) (hide yes) (show_name no) (do_not_autoplace no) (effects (font (size 1 1))))
  (property "Description" "" (at 55.88 53.34 0) (show_name no) (do_not_autoplace no) (effects (font (size 1.27 1.27))))
  (property "MPN" "SM06B-GHS-TB(LF)(SN)" (at 55.88 53.34 0) (hide yes) (show_name no) (do_not_autoplace no) (effects (font (size 1 1))))
  (property "Design_Note" "Back side; mate GHR-06V-S + 6 SSHL-002T-P0.2; numbered pin-to-pin to main J3." (at 55.88 53.34 0) (hide yes) (show_name no) (do_not_autoplace no) (effects (font (size 1 1))))
  (pin "1")
  (pin "2")
  (pin "3")
  (pin "4")
  (pin "5")
  (pin "6")
  (pin "MP"))
 (symbol
  (lib_id "FocEnc:TestPoint")
  (at 20.32 160.02 0)
  (unit 1)
  (body_style 1)
  (exclude_from_sim no)
  (in_bom no)
  (on_board yes)
  (in_pos_files yes)
  (dnp no)
  (property "Reference" "TP1" (at 20.32 152.4 0) (show_name no) (do_not_autoplace no) (effects (font (size 1.15 1.15))))
  (property "Value" "3V3" (at 20.32 154.05 0) (show_name no) (do_not_autoplace no) (effects (font (size 1 1))))
  (property "Footprint" "TestPoint:TestPoint_Pad_D1.0mm" (at 20.32 160.02 0) (hide yes) (show_name no) (do_not_autoplace no) (effects (font (size 1 1))))
  (property "Datasheet" "" (at 20.32 160.02 0) (hide yes) (show_name no) (do_not_autoplace no) (effects (font (size 1 1))))
  (property "Description" "" (at 20.32 160.02 0) (show_name no) (do_not_autoplace no) (effects (font (size 1.27 1.27))))
  (property "MPN" "" (at 20.32 160.02 0) (hide yes) (show_name no) (do_not_autoplace no) (effects (font (size 1 1))))
  (property "Design_Note" "" (at 20.32 160.02 0) (hide yes) (show_name no) (do_not_autoplace no) (effects (font (size 1 1))))
  (pin "1"))
 (symbol
  (lib_id "FocEnc:R")
  (at 210.82 110.49 90)
  (unit 1)
  (body_style 1)
  (exclude_from_sim no)
  (in_bom yes)
  (on_board yes)
  (in_pos_files yes)
  (dnp no)
  (property "Reference" "R4" (at 210.82 104.14 90) (show_name no) (do_not_autoplace no) (effects (font (size 1.15 1.15))))
  (property "Value" "33R / 1%" (at 210.82 105.79 90) (show_name no) (do_not_autoplace no) (effects (font (size 1 1))))
  (property "Footprint" "Resistor_SMD:R_0603_1608Metric" (at 210.82 110.49 0) (hide yes) (show_name no) (do_not_autoplace no) (effects (font (size 1 1))))
  (property "Datasheet" "" (at 210.82 110.49 0) (hide yes) (show_name no) (do_not_autoplace no) (effects (font (size 1 1))))
  (property "Description" "" (at 210.82 110.49 0) (show_name no) (do_not_autoplace no) (effects (font (size 1.27 1.27))))
  (property "MPN" "RC0603FR-0733RL" (at 210.82 110.49 0) (hide yes) (show_name no) (do_not_autoplace no) (effects (font (size 1 1))))
  (property "Design_Note" "Source resistor at U1 MISO; value subject to cable waveform verification." (at 210.82 110.49 0) (hide yes) (show_name no) (do_not_autoplace no) (effects (font (size 1 1))))
  (pin "1")
  (pin "2"))
 (symbol
  (lib_id "FocEnc:C")
  (at 43.18 128.27 90)
  (unit 1)
  (body_style 1)
  (exclude_from_sim no)
  (in_bom yes)
  (on_board yes)
  (in_pos_files yes)
  (dnp no)
  (property "Reference" "C2" (at 43.18 121.92 90) (show_name no) (do_not_autoplace no) (effects (font (size 1.15 1.15))))
  (property "Value" "1u / 16V X7R" (at 43.18 123.57 90) (show_name no) (do_not_autoplace no) (effects (font (size 1 1))))
  (property "Footprint" "Capacitor_SMD:C_0603_1608Metric" (at 43.18 128.27 0) (hide yes) (show_name no) (do_not_autoplace no) (effects (font (size 1 1))))
  (property "Datasheet" "" (at 43.18 128.27 0) (hide yes) (show_name no) (do_not_autoplace no) (effects (font (size 1 1))))
  (property "Description" "" (at 43.18 128.27 0) (show_name no) (do_not_autoplace no) (effects (font (size 1.27 1.27))))
  (property "MPN" "CL10B105KO8NNNC" (at 43.18 128.27 0) (hide yes) (show_name no) (do_not_autoplace no) (effects (font (size 1 1))))
  (property "Design_Note" "1 uF, +/-10%, 0603; local supply reservoir." (at 43.18 128.27 0) (hide yes) (show_name no) (do_not_autoplace no) (effects (font (size 1 1))))
  (pin "1")
  (pin "2"))
 (symbol
  (lib_id "FocEnc:TestPoint")
  (at 76.2 160.02 0)
  (unit 1)
  (body_style 1)
  (exclude_from_sim no)
  (in_bom no)
  (on_board yes)
  (in_pos_files yes)
  (dnp no)
  (property "Reference" "TP3" (at 76.2 152.4 0) (show_name no) (do_not_autoplace no) (effects (font (size 1.15 1.15))))
  (property "Value" "ENC_CS" (at 76.2 154.05 0) (show_name no) (do_not_autoplace no) (effects (font (size 1 1))))
  (property "Footprint" "TestPoint:TestPoint_Pad_D1.0mm" (at 76.2 160.02 0) (hide yes) (show_name no) (do_not_autoplace no) (effects (font (size 1 1))))
  (property "Datasheet" "" (at 76.2 160.02 0) (hide yes) (show_name no) (do_not_autoplace no) (effects (font (size 1 1))))
  (property "Description" "" (at 76.2 160.02 0) (show_name no) (do_not_autoplace no) (effects (font (size 1.27 1.27))))
  (property "MPN" "" (at 76.2 160.02 0) (hide yes) (show_name no) (do_not_autoplace no) (effects (font (size 1 1))))
  (property "Design_Note" "" (at 76.2 160.02 0) (hide yes) (show_name no) (do_not_autoplace no) (effects (font (size 1 1))))
  (pin "1"))
 (sheet_instances
  (path ""
   (page "1")))
 (embedded_fonts no))
